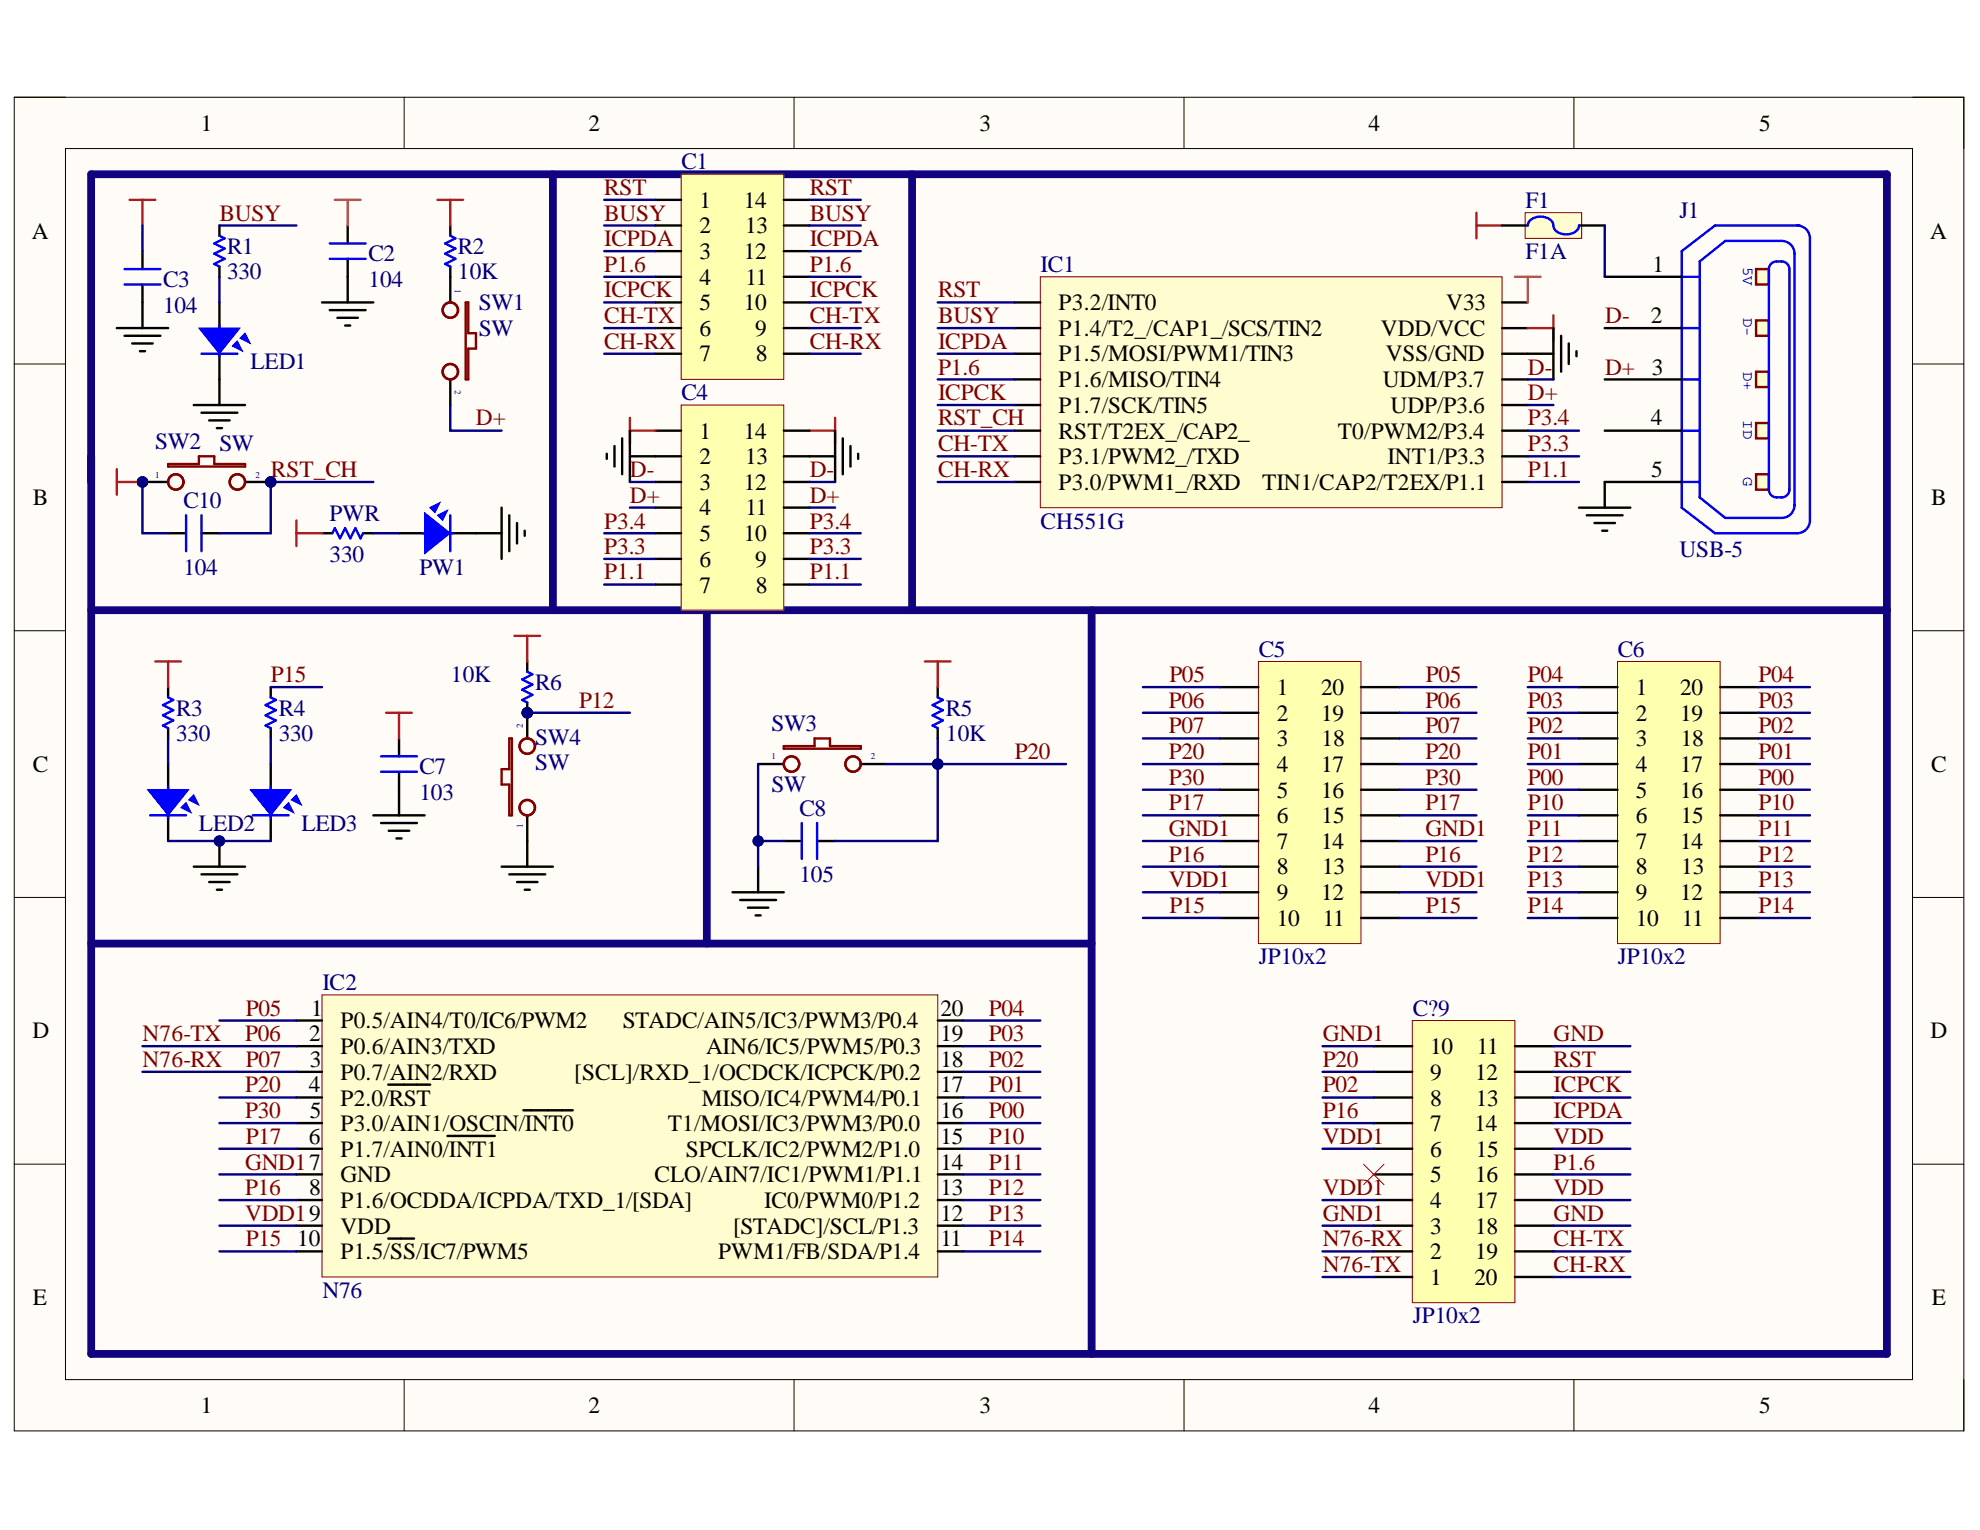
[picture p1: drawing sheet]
# Altium project [N76E003] Kit.PrjPcb
1 sheet, 29 parts. Net scope: global (net labels, ports and power ports of the same name join across sheets).
Board file: [N76E003] Kit.PcbDoc

## Sheet [N76E003] Kit.SchDoc
size 193 x 132 mm; PageSetup: Record=PageOptions¦CenterHorizontal=True¦CenterVertical=True¦PrintScale=1.42¦XCorrection=1.00¦YCorrection=1.00¦PrintKind=1¦BorderSize=5000000¦LeftOffset=0¦BottomOffset=0¦Orientation=2¦PaperLength=2794¦PaperWidth=2159¦Scale=100¦PaperSource=7¦PrintQuality=600¦MediaType=1¦DitherType=10¦PrintScaleMode=1¦PaperKind=Letter¦PaperIndex=1

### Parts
C1  JP7x2  [JP7-C2T]  (value not drawn)
C2  104  [CN-SMD-0805]
C3  104  [CN-SMD-0805]
C4  JP7x2  [JP7-C2T]  (value not drawn)
C5  JP10x2  [JP10-C2T]
C6  JP10x2  [JP10-C2T]
C7  103  [CN-SMD-0805]
C8  105  [CN-SMD-0805]
C10  104  [CN-SMD-0805]
C?9  JP10x2  [JP10-D2T]
F1  F1A  [SM-RES-1206]
IC1  CH551G  [SOP16]
IC2  N76  [TSSOP20]
J1  USB-5  [USB-M4]
LED1  LED  [LED-0805-Green]  (value not drawn)
LED2  LED  [LED-0805-Red]  (value not drawn)
LED3  LED  [LED-0805-Blue]  (value not drawn)
PW1  LED  [LED-0805-Green]  (value not drawn)
PWR  330  [RES-SMD-0805]
R1  330  [RES-SMD-0805]
R2  10K  [RES-SMD-0805]
R3  330  [RES-SMD-0805]
R4  330  [RES-SMD-0805]
R5  10K  [RES-SMD-0805]
R6  10K  [RES-SMD-0805]
SW1  SW  [SW1-SMD]
SW2  SW  [SW1-SMD]
SW3  SW  [SW1-SMD]
SW4  SW  [SW1-SMD]

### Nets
+3.3v: C2.2 IC1.16(V33)
GND: C2.1 C3.1 C4.2 C4.13 C?9.11 C?9.18 IC1.14(VSS/GND) J1.5(P5) LED1.2 PW1.2
GND1: C5.7 C5.14 C7.1 C8.2 C?9.3 C?9.10 IC2.7(GND) LED2.2 LED3.2 SW3.1 SW4.1
VDD: C3.2 C4.1 C4.14 C10.2 C?9.15 C?9.17 F1.2 IC1.15(VDD/VCC) PWR.1 R2.1 SW2.1
VDD1: C5.9 C5.12 C7.2 C?9.4 C?9.6 IC2.9(VDD) R3.1 R5.1 R6.1
BUSY: C1.2 C1.13 IC1.2(P1.4/T2_/CAP1_/SCS/TIN2) R1.1
CH-RX: C1.7 C1.8 C?9.20 IC1.8(P3.0/PWM1_/RXD)
CH-TX: C1.6 C1.9 C?9.19 IC1.7(P3.1/PWM2_/TXD)
D+: C4.4 C4.11 IC1.12(UDP/P3.6) J1.3(P3) SW1.2
D-: C4.3 C4.12 IC1.13(UDM/P3.7) J1.2(P2)
ICPCK: C1.5 C1.10 C?9.13 IC1.5(P1.7/SCK/TIN5)
ICPDA: C1.3 C1.12 C?9.14 IC1.3(P1.5/MOSI/PWM1/TIN3)
N76-RX: C5.3 C5.18 C?9.2 IC2.3(P0.7/AIN2/RXD)  [also labelled P07]
N76-TX: C5.2 C5.19 C?9.1 IC2.2(P0.6/AIN3/TXD)  [also labelled P06]
P00: C6.5 C6.16 IC2.16(T1/MOSI/IC3/PWM3/P0.0)
P01: C6.4 C6.17 IC2.17(MISO/IC4/PWM4/P0.1)
P1.1: C4.7 C4.8 IC1.9(TIN1/CAP2/T2EX/P1.1)
P1.6: C1.4 C1.11 C?9.16 IC1.4(P1.6/MISO/TIN4)
P02: C6.3 C6.18 C?9.8 IC2.18([SCL]/RXD_1/OCDCK/ICPCK/P0.2)
P03: C6.2 C6.19 IC2.19(AIN6/IC5/PWM5/P0.3)
P3.3: C4.6 C4.9 IC1.10(INT1/P3.3)
P3.4: C4.5 C4.10 IC1.11(T0/PWM2/P3.4)
P04: C6.1 C6.20 IC2.20(STADC/AIN5/IC3/PWM3/P0.4)
P05: C5.1 C5.20 IC2.1(P0.5/AIN4/T0/IC6/PWM2)
P10: C6.6 C6.15 IC2.15(SPCLK/IC2/PWM2/P1.0)
P11: C6.7 C6.14 IC2.14(CLO/AIN7/IC1/PWM1/P1.1)
P12: C6.8 C6.13 IC2.13(IC0/PWM0/P1.2) R6.2 SW4.2
P13: C6.9 C6.12 IC2.12([STADC]/SCL/P1.3)
P14: C6.10 C6.11 IC2.11(PWM1/FB/SDA/P1.4)
P15: C5.10 C5.11 IC2.10(P1.5/~{SS}/IC7/PWM5) R4.1
P16: C5.8 C5.13 C?9.7 IC2.8(P1.6/OCDDA/ICPDA/TXD_1/[SDA])
P17: C5.6 C5.15 IC2.6(P1.7/AIN0/~{INT1})
P20: C5.4 C5.17 C8.1 C?9.9 IC2.4(P2.0/~{RST}) R5.2 SW3.2
P30: C5.5 C5.16 IC2.5(P3.0/AIN1/OSCIN/~{INT0})
RST: C1.1 C1.14 C?9.12 IC1.1(P3.2/INT0)
RST_CH: C10.1 IC1.6(RST/T2EX_/CAP2_) SW2.2
NetF1_1: F1.1 J1.1(P1)
NetLED1_1: LED1.1 R1.2
NetLED2_1: LED2.1 R3.2
NetLED3_1: LED3.1 R4.2
NetPW1_1: PW1.1 PWR.2
NetR2_2: R2.2 SW1.1

Not connected (* = marked no-connect by the designer): C?9 5*; J1 4(P4)
